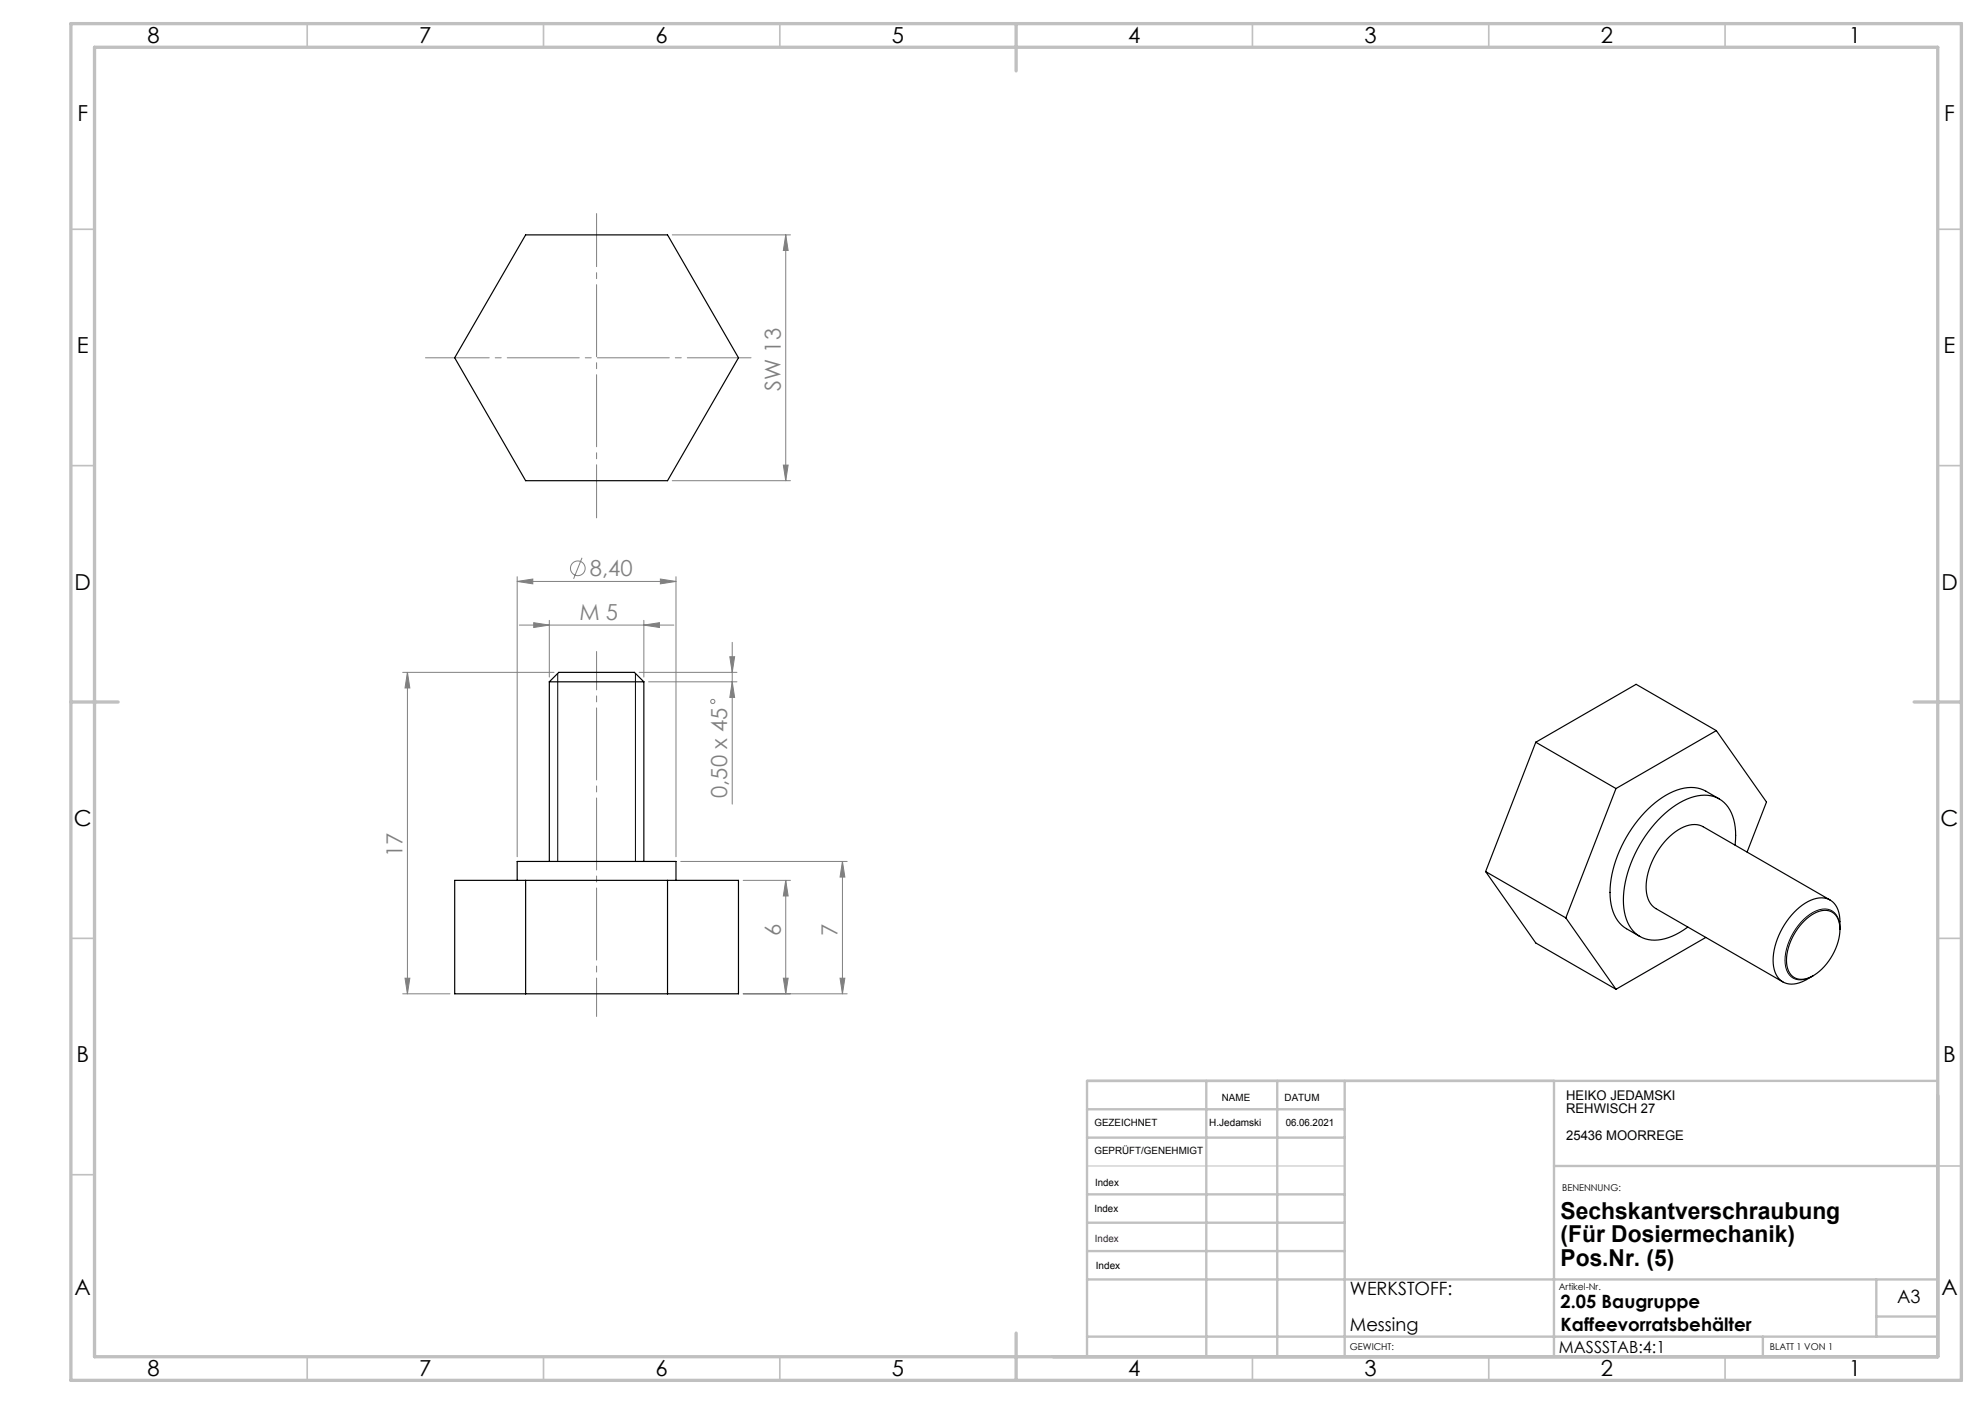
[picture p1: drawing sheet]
<svg xmlns="http://www.w3.org/2000/svg" width="420mm" height="297mm" viewBox="0 0 420 297" stroke-linecap="round" stroke-linejoin="round" font-family="sans-serif">
<g fill="none" stroke="#808080" stroke-width=".21">
<path d="M142.2 49.7h25.1M166.3 49.7l.5 3.3h-1.1zM166.3 49.7v52M165.7 98.4h1.1l-.5 3.3zM123.1 118l-1.7 4.4M142.2 101.7h25.1M109.4 123l3.3-.5v1zM109.4 122v59.2M109.4 123h33.6M109.9 132.2h32.7M112.9 131.7l3.3 .5-3.3 .5zM116.2 131.2v12"/>
<path d="M136.2 132.2l3.3-.5v1zM136.2 131.2v12M139.7 122.5l3.3 .5-3.3 .5zM143 122v59.2M154.4 138.9h1l-.5 3.3zM154.9 135.9v34.2M85.2 142.2h32M86.2 142.2l.5 3.3h-1zM86.2 142.2v68M135.2 142.2h20.7M137.2 144.2h18.7M154.9 144.2l.5 3.3h-1z"/>
<path d="M144 182.2h35.3M157.3 186.2h10M166.3 186.2l.5 3.3h-1.1zM166.3 186.2v24M178.3 182.2l.5 3.3h-1.1zM178.3 182.2v28M85.2 210.2h10M85.7 206.9h1l-.5 3.3zM157.3 210.2h22M165.7 206.9h1.1l-.5 3.3zM177.7 206.9h1.1l-.5 3.3z"/>
<circle cx="122.3" cy="120.2" r="1.56"/>
<circle cx="150.8" cy="148.4" r=".44"/>
</g>
<path d="M118 142.5v39.7M134.4 142.5v39.7M389.3 196.4a3.6 3.6 0 0 0-3.1-4.1 8.4 8.4 0 0 0-6.3 4.2 10.6 10.6 0 0 0-1.9 8.7 3.3 3.3 0 0 0 5 1.6l.5-.3" fill="none" stroke="#000" stroke-width=".21"/>
<path d="M126.2 137.8v77.2" fill="none" stroke="#808080" stroke-width=".21" stroke-dasharray="15.2 1.3 1.3 1.3" stroke-dashoffset="7.1"/>
<path d="M90 75.7h68.9" fill="none" stroke="#808080" stroke-width=".21" stroke-dasharray="15.2 1.3 1.3 1.3" stroke-dashoffset="1.8"/>
<path d="M126.2 45.2v64.4" fill="none" stroke="#808080" stroke-width=".21" stroke-dasharray="15.2 1.3 1.3 1.3" stroke-dashoffset="4"/>
<path d="M230 246.7h54.5" fill="none" stroke="#c0c0c0" stroke-width=".21"/>
<g fill="none" stroke="#c0c0c0" stroke-width=".35">
<path d="M65 5v5M115 5v5M165 5v5M265 5v5M315 5v5M365 5v5M15 48.5h5M410 48.5h5M15 98.5h5M410 98.5h5M15 198.5h5M410 198.5h5"/>
<path d="M15 248.5h5M410 246.7h5M65 287v5M115 287v5M165 287v5M265 287v5M315 287v5M365 287v5"/>
</g>
<g fill="none" stroke="#c0c0c0" stroke-width=".5">
<path d="M230 234.7h54.5M255.2 228.7v58.3M270.2 228.7v58.3M284.5 228.7v58.3M328.8 228.7v58.3M410 228.6l-180 .1v58.3M230 252.7h54.5M230 240.7h54.5M230 258.7h54.5M328.8 246.7h81.2M230 264.7h54.5M230 270.7h180"/>
<path d="M397 270.7v12.1M397 278.5h13M230 282.8h180M373 282.8v4.2"/>
</g>
<path d="M15 5h400v287h-400zM20 10h390v277h-390zM215 5v10M15 148.5h10M405 148.5h10M215 282v10" fill="none" stroke="#c0c0c0" stroke-width=".7"/>
<g fill="#808080">
<path d="M136.2 132.2l3.3-.5v1zM112.9 131.7l3.3 .5-3.3 .5z"/>
<path d="M109.4 123l3.3-.5v1zM139.7 122.5l3.3 .5-3.3 .5z"/>
<path d="M165.7 206.9h1.1l-.5 3.3zM166.3 186.2l.5 3.3h-1.1zM177.7 206.9h1.1l-.5 3.3zM178.3 182.2l.5 3.3h-1.1zM154.9 144.2l.5 3.3h-1zM154.4 138.9h1l-.5 3.3z"/>
<path d="M86.2 142.2l.5 3.3h-1zM85.7 206.9h1l-.5 3.3z"/>
<path d="M166.3 49.7l.5 3.3h-1.1zM165.7 98.4h1.1l-.5 3.3z"/>
</g>
<g fill="none" stroke="#000" stroke-width=".25">
<path d="M111.2 49.7h30l15.1 26-15.1 26h-30l-15-26zM116.2 144.2l2-2h16l2 2M116.2 144.2h20M116.2 144.2v38M136.2 144.2v38M325 157l-10.7 27.4M325 157l16.9 9.8M363.2 154.6l10.6 15.1-4.1 10.5M363.2 154.6l-21.3 12.2M363.2 154.6l-17-9.8-21.2 12.2M341.9 166.8l-10.6 27.4M363.8 169l-2.9-1.6a8.4 8.4 0 0 0-8.4 .8 26.3 26.3 0 0 0-11.8 20.6 8.4 8.4 0 0 0 3.4 7.7l2.9 1.6"/>
<path d="M367.1 178.8a11.2 11.2 0 0 0-1.9-8.6 6.6 6.6 0 0 0-7.5-1.4 22.9 22.9 0 0 0-11.8 11.8 19.9 19.9 0 0 0-2 13.1 6.4 6.4 0 0 0 8.4 4.9l2.3-.9 2.5-1.6M96.2 186.2h60.1v24h-60.1zM109.4 186.2v-4h33.6v4M111.2 186.2v24M141.2 186.2v24M314.3 184.4l17 9.8M314.3 184.4l10.7 15.1 16.9 9.8M331.3 194.2l10.6 15.1M360.9 198.3l-19 11M381.8 194.8a5.6 5.6 0 0 1 5.6-2 4.1 4.1 0 0 1 1.9 4.4 12.3 12.3 0 0 1-6.5 9.6 3.2 3.2 0 0 1-4.8-3.1 12.3 12.3 0 0 1 3.8-8.9zM387.2 190.4l-26.8-15.5a5.1 5.1 0 0 0-5.3 .7 15.2 15.2 0 0 0-6.7 13.3 4.3 4.3 0 0 0 2 3.3l26.8 15.5M389.3 196.6v-1.6a4.6 4.6 0 0 0-2.9-4.9 7.6 7.6 0 0 0-6.8 2.9 14.9 14.9 0 0 0-4.3 11.5 4 4 0 0 0 6 3.2l2.4-1.3"/>
</g>
<g font-size="4.9">
<text x="330.2" y="257.9">Sechskantverschraubung</text>
<text x="330.2" y="262.8">(Für Dosiermechanik)</text>
<text x="330.2" y="267.7">Pos.Nr. (5)</text>
</g>
<g font-size="4.7">
<text x="31.2" y="9">8</text>
<text x="88.7" y="9">7</text>
<text x="138.7" y="9">6</text>
<text x="188.7" y="9">5</text>
<text x="238.7" y="9">4</text>
<text x="288.7" y="9">3</text>
<text x="338.7" y="9">2</text>
<text x="391.2" y="9">1</text>
<text x="16.4" y="25.5">F</text>
<text x="411.4" y="25.5">F</text>
<text x="16.2" y="74.7">E</text>
<text x="411.2" y="74.7">E</text>
<text x="15.8" y="124.7">D</text>
<text x="410.8" y="124.7">D</text>
<text x="15.6" y="174.7">C</text>
<text x="410.6" y="174.7">C</text>
<text x="16.2" y="224.7">B</text>
<text x="411.2" y="224.7">B</text>
<text x="15.8" y="274">A</text>
<text x="410.8" y="274">A</text>
<text x="31.2" y="291">8</text>
<text x="88.7" y="291">7</text>
<text x="138.7" y="291">6</text>
<text x="188.7" y="291">5</text>
<text x="238.7" y="291">4</text>
<text x="288.7" y="291">3</text>
<text x="338.7" y="291">2</text>
<text x="391.2" y="291">1</text>
</g>
<g font-size="4.7" fill="#808080">
<text x="165.2" y="82.7" transform="rotate(-90 165.2 82.7)">SW 13</text>
<text x="124.8" y="121.9">8,40</text>
<text x="122.6" y="131.2">M 5</text>
<text x="153.9" y="168.8" transform="rotate(-90 153.9 168.8)">0,50 x 45</text>
<text x="85.2" y="181.3" transform="rotate(-90 85.2 181.3)">17</text>
<text x="165.2" y="198" transform="rotate(-90 165.2 198)">6</text>
<text x="177.2" y="198" transform="rotate(-90 177.2 198)">7</text>
</g>
<g font-size="3.9">
<text x="285.6" y="273.9">WERKSTOFF:</text>
<text x="401.4" y="275.6">A3</text>
<text x="285.6" y="281.6">Messing</text>
<text x="330.2" y="276.7">2.05 Baugruppe</text>
<text x="330.2" y="281.6">Kaffeevorratsbehälter</text>
</g>
<text font-size="3.5" x="329.9" y="286.3">MASSSTAB:4:1</text>
<g font-size="2.8">
<text x="331.4" y="232.7">HEIKO JEDAMSKI</text>
<text x="331.4" y="235.5">REHWISCH 27</text>
<text x="331.4" y="241.1">25436 MOORREGE</text>
</g>
<g font-size="2.1">
<text x="258.5" y="232.8">NAME</text>
<text x="271.8" y="232.9">DATUM</text>
<text x="231.6" y="238.2">GEZEICHNET</text>
<text x="255.9" y="238.2">H.Jedamski</text>
<text x="272" y="238.2">06.06.2021</text>
<text x="231.6" y="244.2">GEPRÜFT/GENEHMIGT</text>
<text x="231.7" y="250.8">Index</text>
<text x="231.6" y="256.4">Index</text>
<text x="231.9" y="268.5">Index</text>
</g>
<text font-size="2.1" fill="#400040" x="231.7" y="262.7">Index</text>
<g font-size="2">
<text x="330.5" y="251.9">BENENNUNG:</text>
<text x="329.8" y="272.9">Artikel-Nr.</text>
<text x="285.6" y="285.5">GEWICHT:</text>
<text x="374.5" y="285.6">BLATT 1 VON 1</text>
</g>
</svg>
